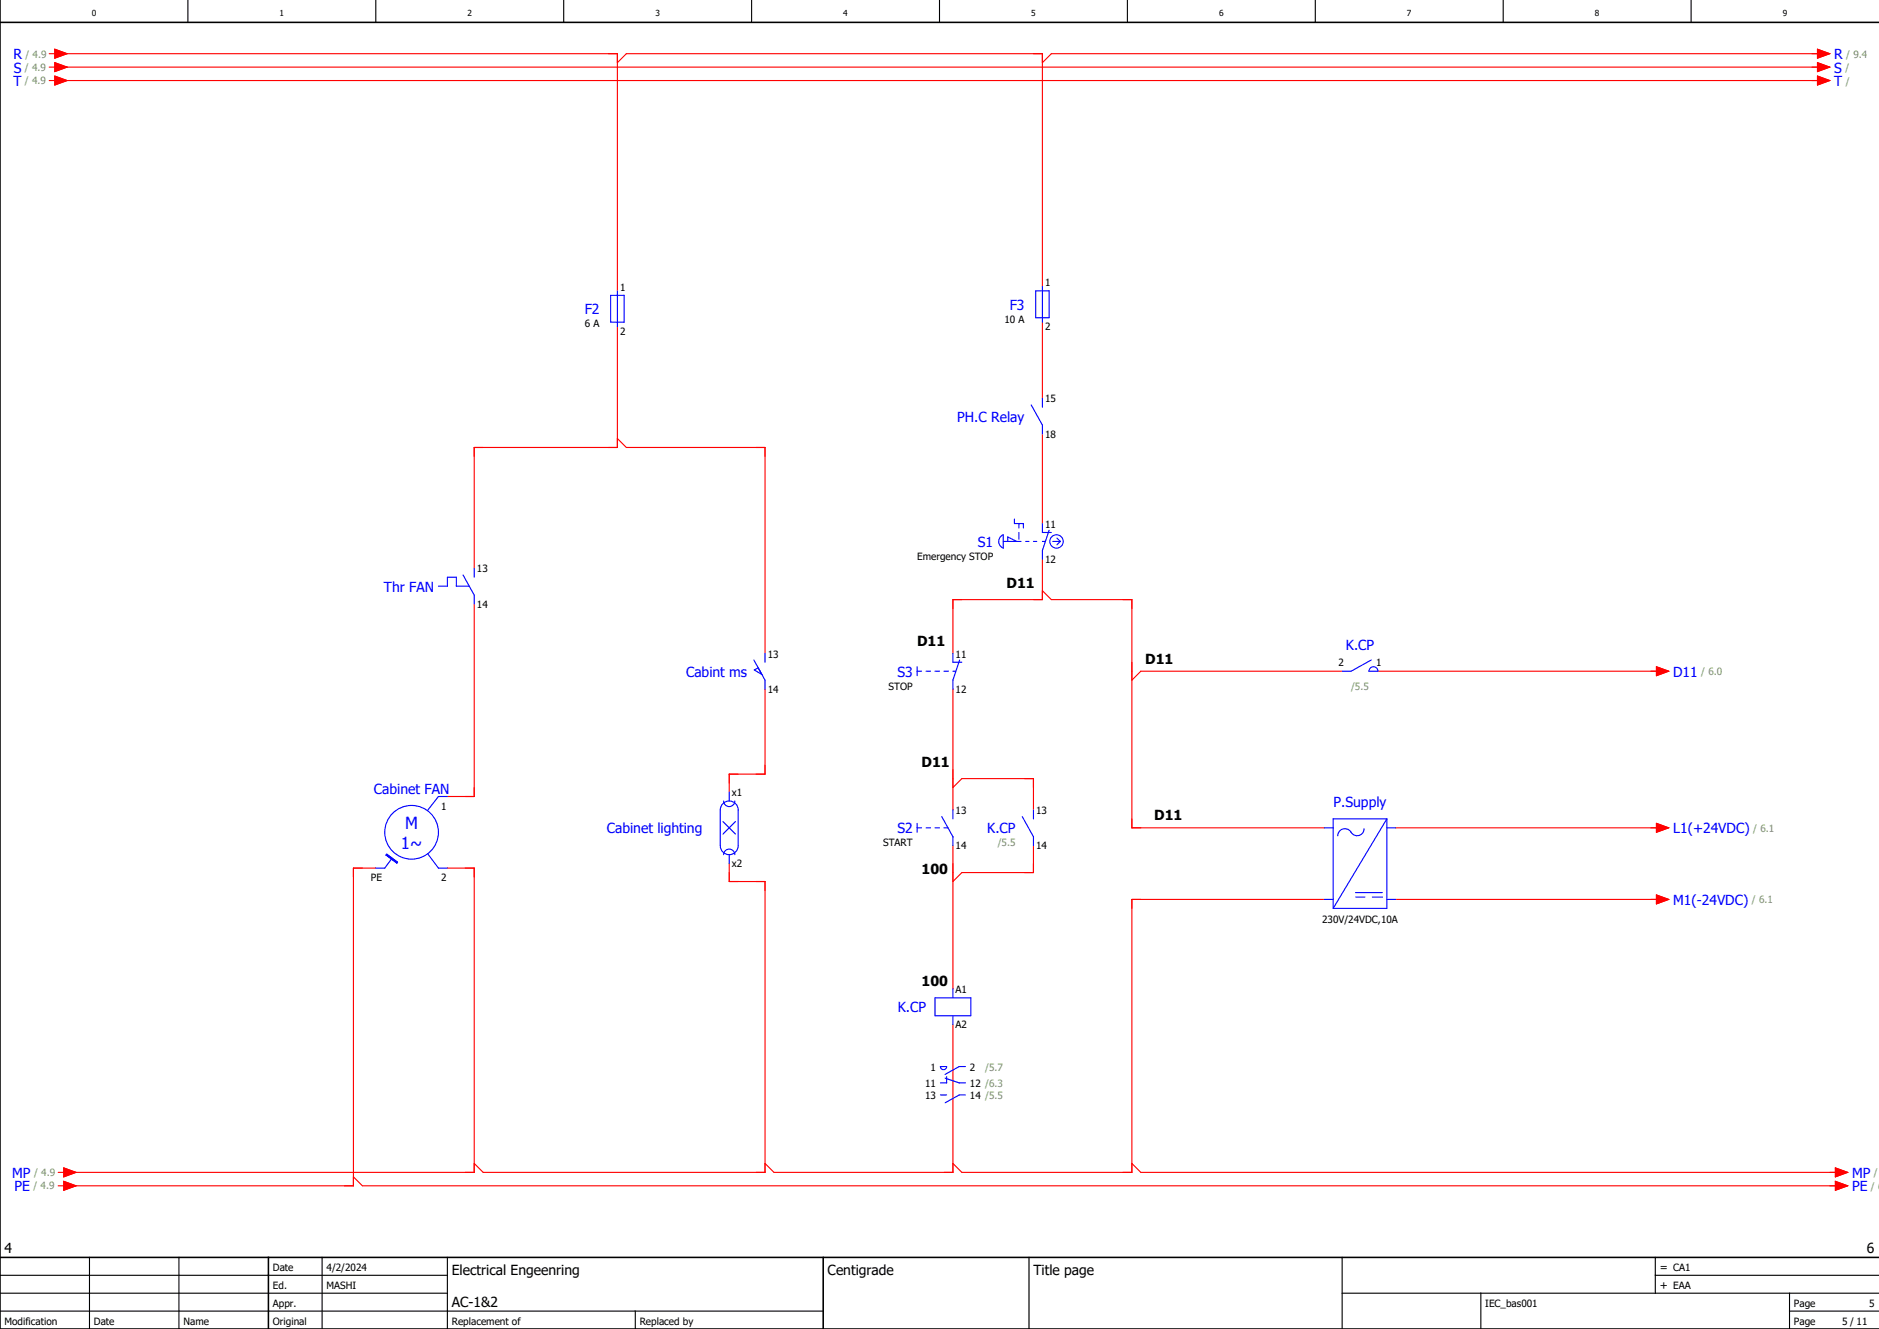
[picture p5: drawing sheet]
<svg xmlns="http://www.w3.org/2000/svg" width="420mm" height="297mm" viewBox="0 0 420 297" stroke-linecap="round" stroke-linejoin="round" font-family="sans-serif">
<g fill="none" stroke="#000" stroke-width=".25">
<path d="M42 0v5M84 0v5M126 0v5M168 0v5M210 0v5M252 0v5M294 0v5M336 0v5M378 0v5M0 293h184M0 289h100M0 285h100"/>
<path d="M20 281v16M40 281v16M72 281v16M100 281v16M142 293v4M230 281v16M300 289h120M300 281v16M331 289v8M370 285h50M370 281v8M400 293h20"/>
<path d="M400 289v8"/>
</g>
<path d="M0 5h420M0 0v297h420M0 281h420M60 281v16M184 281v16" fill="none" stroke="#000" stroke-width=".35"/>
<g fill="none" stroke="#f00" stroke-width=".25">
<path d="M11 12h1.2M11 15h1.2M11 18h1.2M12.2 11l2.8 1-2.8 1zM12.2 14l2.8 1-2.8 1zM12.2 17l2.8 1-2.8 1zM13 12h125v53M13 15h394M13 18h394M138 14l2-2h93v52M406.2 11l2.8 1-2.8 1zM406.2 14l2.8 1-2.8 1z"/>
<path d="M406.2 17l2.8 1-2.8 1zM407 12h-172l-2 2M138 73v27h-32v27M233 72v17M138 98l2 2h31v46M233 97v20M106 135v43h-6M233 125v9h-20v12M233 132l2 2h18v51h43M171 154v19h-8v4M213 154v27M300 150h-45l-2 2"/>
<path d="M308 150h63M370.3 149l2.7 1-2.7 1zM213 176l2-2h16v7M84 194h-5v71h-64M100 194h6v68h-91M163 193v4h8v65h-63l-2-2M213 189v32M231 189v6h-16l-2 2M312 185h59M370.3 184l2.7 1-2.7 1zM370.3 200l2.7 1-2.7 1zM296 201h-43v61h-38l-2-2"/>
<path d="M312 201h59M213 229v33h-40l-2-2M13 262h1.2M13 265h1.2M14.2 264l2.8 1-2.8 1zM14.2 261l2.8 1-2.8 1zM79 263l2 2h330M253 260l2 2h156M410.2 261l2.8 1-2.8 1zM410.2 264l2.8 1-2.8 1z"/>
</g>
<g fill="none" stroke="#00f" stroke-width=".25">
<path d="M136.5 66h3v6h-3zM138 65v8M231.5 65h3v6h-3zM233 64v8M230.5 90.5l2.5 4.5v2M233 89v2M226.8 116v1h1.9v1M227.8 117v1M227.8 119v1.5M233 117v2h2M234.5 118.5l-1.5 4.5v2M98 131h2v-2h2v2h2.9"/>
<path d="M103.5 128.5l2.5 4.5v2M106 127v2M223.6 120l.6-.5v3a1.61 1.61 0 0 1-.6-2.5zM224.2 121h4.1M225.3 121v-1l1.9 1M229.3 121h.7M231 121h.7M233 121h.7M235.3 121h1.7M236.2 120.2l.8 .8M237 121l-.8 .7M168.5 147.5l2.5 4.5v2"/>
<path d="M169.5 149.2l-.9 .5 1.7 1.1M171 146v2M205 149v2M205 150h1M207 150h1M209 150h1M211 150h1M213 146v2h2M213 150h.6M214.5 147.5l-1.5 4.5v2M306.3 149.3a1 1 0 0 1 1.1-.2 1 1 0 0 1 .6 .9h-2zM306.5 147.5l-4.5 2.5h-2"/>
<path d="M100 178h-2l-2.5 3.2M161.6 179.6a2 2 0 0 1 2.2-.4 2 2 0 0 1 1.2 1.8v8a2 2 0 0 1-2 2 2 2 0 0 1-2-2v-8l.1-.5zM161.8 179a1.25 1.25 0 0 0 1.2 1.3 1.25 1.25 0 0 0 1.3-1.3M163 177v2M86.4 190.9l2.5 1.8-.2 .2-2.4-1.8zM87.6 191.8l-1.6 2.2h-2M95.6 190.8l2.4 3.2h2M161.6 183.6l2.8 2.8M161.8 191a1.25 1.25 0 0 1 1.2-1.2 1.25 1.25 0 0 1 1.3 1.2M163 191v2M164.4 183.6l-2.8 2.8M205 184v2"/>
<path d="M205 185h1M207 185h1M209 185h1M210.5 182.5l2.5 4.5v2M211 185h.9M213 181v2M228.5 182.5l2.5 4.5v2M231 181v2M296 185h2M303 199.5h6M304.9 185.2a1.62 1.62 0 0 1-1.4 1.6 1.62 1.62 0 0 1-1.8-1.1 1.6 1.6 0 0 0-1.7-.4 1.6 1.6 0 0 0-1 1.5M310 185h2"/>
<path d="M310 183l-12 20M310 183v20h-12M310 183h-12v20M296 201h2M303 200.5h2.2M306.8 200.5h2.2M310 201h2M209 223h8v4h-8zM210.2 238.4h1.4a.7 .7 0 0 1-.7 .6 .7 .7 0 0 1-.7-.6zM213 221v2M213 227v2M215.8 238.3h-1.4l-3.1 1.8"/>
<path d="M210.2 244.7h1.4M211.3 241l3.1 1h1.4M211.6 240.6v1.4h-1.4M215.8 244.7h-1.4l-3.1 1.8"/>
<circle cx="236.2" cy="121" r="1.5"/>
<circle cx="92" cy="186" r="6"/>
</g>
<path d="M86.4 190.9l2.5 1.8-.2 .2-2.4-1.8z" fill="#00f" stroke="#00f" stroke-width=".22"/>
<g fill="#f00" stroke="#f00" stroke-width=".22">
<path d="M12.2 11l2.8 1-2.8 1z"/>
<path d="M12.2 14l2.8 1-2.8 1z"/>
<path d="M12.2 17l2.8 1-2.8 1z"/>
<path d="M406.2 11l2.8 1-2.8 1z"/>
<path d="M406.2 14l2.8 1-2.8 1z"/>
<path d="M406.2 17l2.8 1-2.8 1z"/>
<path d="M14.2 264l2.8 1-2.8 1z"/>
<path d="M14.2 261l2.8 1-2.8 1z"/>
<path d="M410.2 261l2.8 1-2.8 1z"/>
<path d="M410.2 264l2.8 1-2.8 1z"/>
<path d="M370.3 149l2.7 1-2.7 1z"/>
<path d="M370.3 184l2.7 1-2.7 1z"/>
<path d="M370.3 200l2.7 1-2.7 1z"/>
</g>
<g font-size="3.7" fill="#00f">
<text x="90.6" y="185.2">M</text>
<text x="89.6" y="189.7">1~</text>
</g>
<g font-size="3.1" fill="#00f">
<text x="3" y="13.2">R</text>
<text x="3.1" y="16.3">S</text>
<text x="410" y="13.2">R</text>
<text x="410" y="16.2">S</text>
<text x="3" y="19.2">T</text>
<text x="410" y="19.2">T</text>
<text x="130.7" y="70.2">F2</text>
<text x="225.7" y="69.2">F3</text>
<text x="214" y="94.2">PH.C Relay</text>
<text x="218.6" y="122.2">S1</text>
<text x="85.8" y="132.2">Thr FAN</text>
<text x="300.8" y="145.4">K.CP</text>
<text x="153.3" y="151.2">Cabint ms</text>
<text x="200.6" y="151.2">S3</text>
<text x="374" y="151.2">D11</text>
<text x="83.6" y="177.4">Cabinet FAN</text>
<text x="298.1" y="180.4">P.Supply</text>
<text x="135.6" y="186.2">Cabinet lighting</text>
<text x="200.6" y="186.2">S2</text>
<text x="220.7" y="186.2">K.CP</text>
<text x="374" y="186.2">L1(+24VDC)</text>
<text x="374" y="202.2">M1(-24VDC)</text>
<text x="200.7" y="226.2">K.CP</text>
<text x="2.7" y="263.2">MP</text>
<text x="414" y="263.2">MP</text>
<text x="3.3" y="266.1">PE</text>
<text x="414" y="266.2">PE</text>
</g>
<g font-size="3.1">
<text x="225" y="131.4">D11</text>
<text x="205" y="144.4">D11</text>
<text x="256" y="148.4">D11</text>
<text x="206" y="171.4">D11</text>
<text x="258" y="183.4">D11</text>
<text x="206" y="195.4">100</text>
<text x="206" y="220.4">100</text>
<text x="1" y="280">4</text>
<text x="417.3" y="280">6</text>
<text x="101" y="285">Electrical Engeenring</text>
<text x="185" y="285">Centigrade</text>
<text x="231" y="285">Title page</text>
<text x="101" y="292">AC-1&amp;2</text>
</g>
<g font-size="2.5">
<text x="371" y="284">= CA1</text>
<text x="371" y="288">+ EAA</text>
</g>
<g font-size="2.2" fill="#7ca552">
<text x="5.6" y="16">/ 4.9</text>
<text x="5.7" y="12.9">/ 4.9</text>
<text x="412.5" y="15.9">/</text>
<text x="412.7" y="12.9">/ 9.4</text>
<text x="5.6" y="18.8">/ 4.9</text>
<text x="412.6" y="18.9">/</text>
<text x="302" y="154.2">/5.5</text>
<text x="380.3" y="150.9">/ 6.0</text>
<text x="391.9" y="185.9">/ 6.1</text>
<text x="223" y="189.1">/5.5</text>
<text x="391.6" y="201.9">/ 6.1</text>
<text x="220.2" y="239.2">/5.7</text>
<text x="7.6" y="262.9">/ 4.9</text>
<text x="418.9" y="262.9">/</text>
<text x="7.5" y="265.7">/ 4.9</text>
<text x="418.2" y="265.9">/ 6</text>
</g>
<g font-size="2.2">
<text x="138.6" y="64.9">1</text>
<text x="233.6" y="63.9">1</text>
<text x="130.7" y="73.1">6 A</text>
<text x="138.6" y="74.8">2</text>
<text x="224.5" y="72.1">10 A</text>
<text x="233.6" y="73.8">2</text>
<text x="233.6" y="89.9">15</text>
<text x="233.6" y="97.8">18</text>
<text x="233.6" y="117.9">11</text>
<text x="205" y="125.1">Emergency STOP</text>
<text x="233.6" y="125.8">12</text>
<text x="106.6" y="127.9">13</text>
<text x="106.6" y="135.8">14</text>
<text x="171.6" y="146.9">13</text>
<text x="213.6" y="146.9">11</text>
<text x="299.2" y="148.9">2</text>
<text x="307.6" y="148.9">1</text>
<text x="171.6" y="154.8">14</text>
<text x="198.6" y="154.1">STOP</text>
<text x="213.6" y="154.8">12</text>
<text x="163.6" y="177.9">x1</text>
<text x="98.6" y="180.9">1</text>
<text x="213.6" y="181.9">13</text>
<text x="231.6" y="181.9">13</text>
<text x="197.4" y="189.1">START</text>
<text x="213.6" y="189.8">14</text>
<text x="231.6" y="189.8">14</text>
<text x="82.9" y="196.9">PE</text>
<text x="98.6" y="196.9">2</text>
<text x="163.6" y="193.8">x2</text>
<text x="295.5" y="206.2">230V/24VDC,10A</text>
<text x="213.6" y="221.9">A1</text>
<text x="213.6" y="229.8">A2</text>
<text x="208" y="239.2">1</text>
<text x="216.8" y="239.2">2</text>
<text x="206.8" y="242.9">11</text>
<text x="206.8" y="245.6">13</text>
<text x="216.8" y="242.9">12 /6.3</text>
<text x="216.8" y="245.6">14 /5.5</text>
<text x="61" y="284">Date</text>
<text x="73" y="284">4/2/2024</text>
<text x="61" y="288">Ed.</text>
<text x="61" y="292">Appr.</text>
<text x="73" y="288">MASHI</text>
<text x="332" y="292">IEC_bas001</text>
<text x="401" y="292">Page</text>
<text x="417.8" y="292">5</text>
<text x="1" y="296">Modification</text>
<text x="21" y="296">Date</text>
<text x="41" y="296">Name</text>
<text x="61" y="296">Original</text>
<text x="101" y="296">Replacement of</text>
<text x="143" y="296">Replaced by</text>
<text x="401" y="296">Page</text>
<text x="411.8" y="296">5 / 11</text>
</g>
<g font-size="1.9">
<text x="20.5" y="3.6">0</text>
<text x="62.5" y="3.6">1</text>
<text x="104.5" y="3.6">2</text>
<text x="146.5" y="3.6">3</text>
<text x="188.5" y="3.6">4</text>
<text x="230.5" y="3.6">5</text>
<text x="272.5" y="3.6">6</text>
<text x="314.5" y="3.6">7</text>
<text x="356.5" y="3.6">8</text>
<text x="398.5" y="3.6">9</text>
</g>
</svg>
